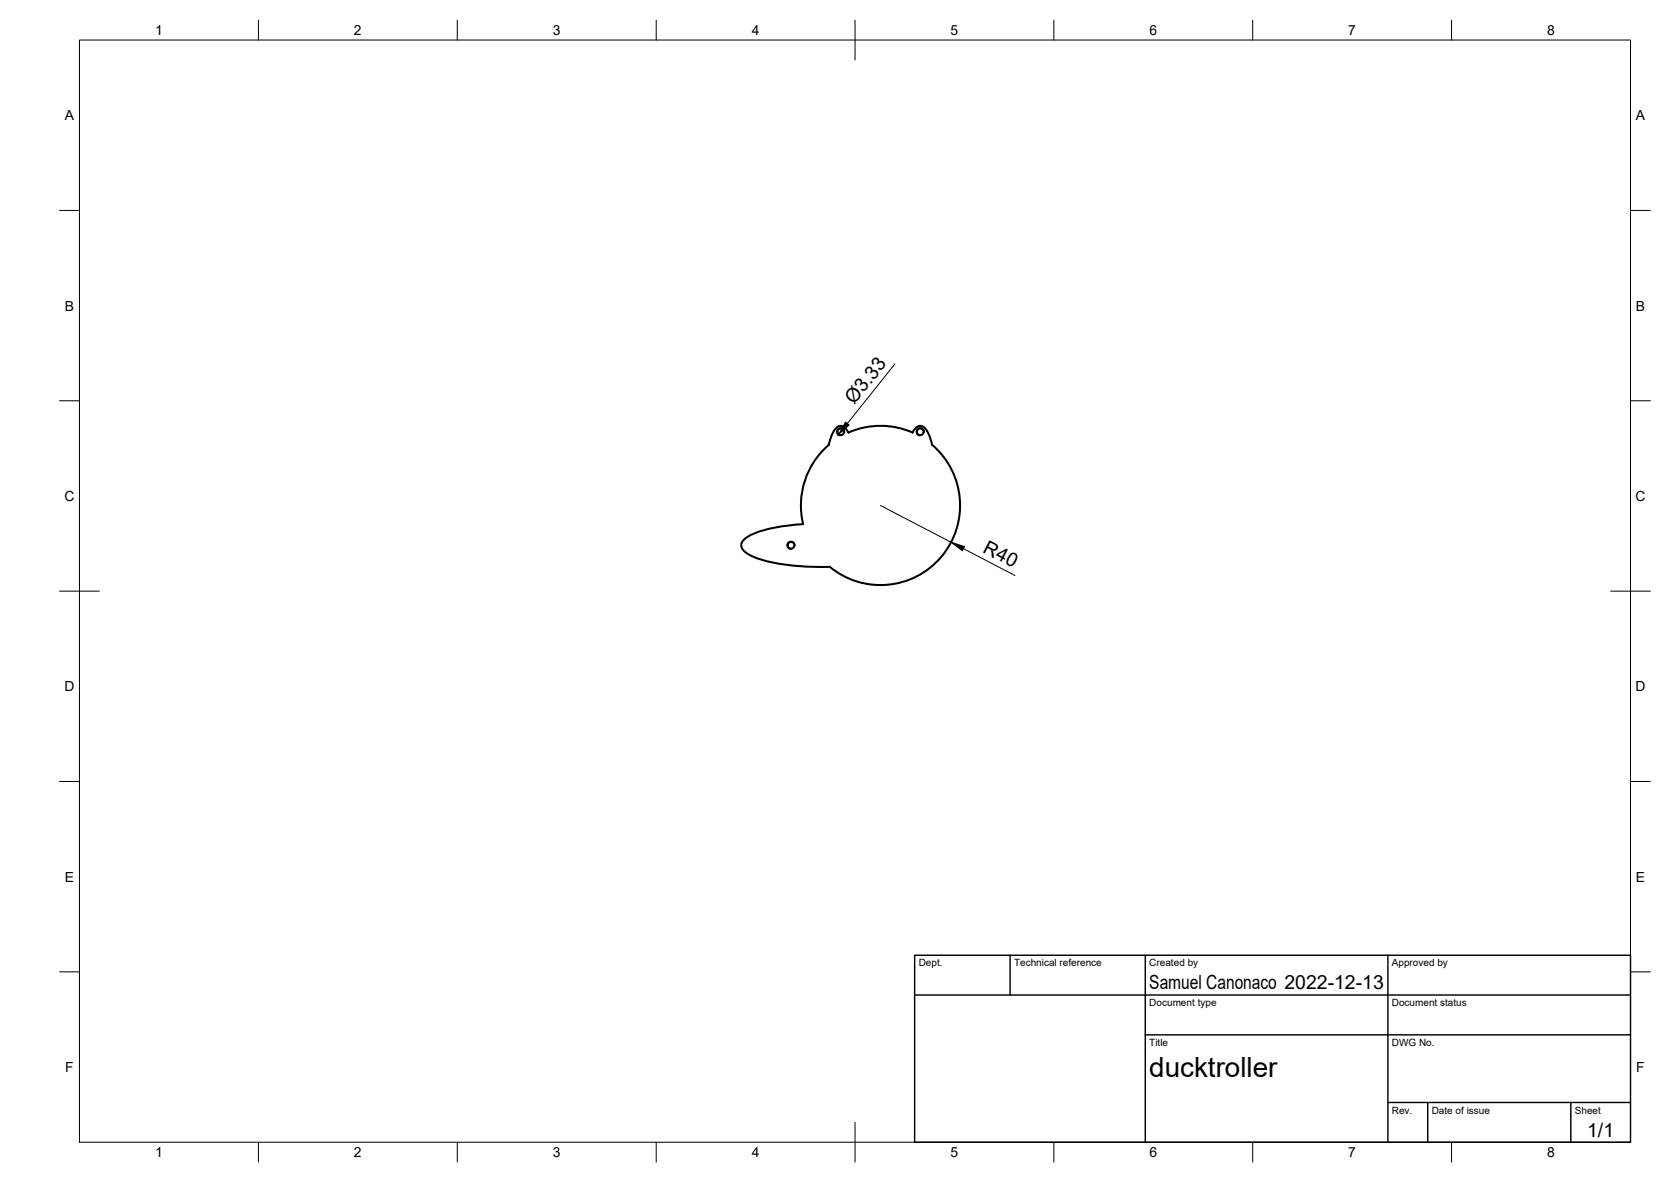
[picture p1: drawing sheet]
<svg xmlns="http://www.w3.org/2000/svg" width="420mm" height="297mm" viewBox="0 0 420 297" stroke-linecap="round" stroke-linejoin="round" font-family="sans-serif">
<!-- layer: Hidden -->
<path d="M210.5 108.5a.9 .9 0 0 0 1.3 .8M210.9 107.7a.92 .92 0 0 1 1.4 .8M230.5 108.5a.9 .9 0 0 0 1.3 .8M230.9 107.7a.92 .92 0 0 1 1.4 .8M198 137a.89 .89 0 0 0 1.3 .8M198.4 136.3a.91 .91 0 0 1 1.4 .7" fill="none" stroke="#000" stroke-width=".25"/>
<!-- layer: Visible -->
<g fill="none" stroke="#000" stroke-width=".51">
<path d="M213.3 108.7a2.4 2.4 0 0 0-2.2-1.6 4.2 4.2 0 0 0-2.2 2.9l-.5 1.8a20 20 0 0 0-6.5 19.9 36.8 36.8 0 0 0-13.2 2.8 3.2 3.2 0 0 0-2.3 2.8 6.1 6.1 0 0 0 4.4 3.2 55.3 55.3 0 0 0 17.9 1.9 20 20 0 0 0 28-2.5 20 20 0 0 0-2.3-28.1M213.3 108.7a20 20 0 0 1 16.2 0M229.4 108.7a2.4 2.4 0 0 1 2.3-1.6 4.2 4.2 0 0 1 2.2 2.9l.5 1.8"/>
<circle cx="211.4" cy="108.5" r=".84"/>
<circle cx="231.4" cy="108.5" r=".84"/>
<circle cx="198.9" cy="137" r=".84"/>
</g>
<!-- layer: Visible Narrow -->
<path d="M212.4 108.7a1.03 1.03 0 0 0-.8-1.2 1.03 1.03 0 0 0-1.2 .8 1.03 1.03 0 0 0 .8 1.2M232.4 108.7a1.03 1.03 0 0 0-.8-1.2 1.03 1.03 0 0 0-1.2 .8 1.03 1.03 0 0 0 .8 1.2M199.9 137.2a1.03 1.03 0 0 0-.8-1.2 1.03 1.03 0 0 0-1.2 .9 1.03 1.03 0 0 0 .8 1.1" fill="none" stroke="#000" stroke-width=".25"/>
<!-- layer: BORDER -->
<g fill="none" stroke="#000" stroke-width=".25">
<path d="M20 10.1h390v276.9h-390zM65 5.1v5M115 5.1v5M165 5.1v5M215 5.1v10M265 5.1v5M315 5.1v5M365 5.1v5M15 52.9h5M410 52.9h5M15 100.7h5M410 100.7h5"/>
<path d="M15 148.6h10M405 148.6h10M15 196.4h5M410 196.4h5M15 244.2h5M410 244.2h5M65 287v5M115 287v5M165 287v5M215 282.1v9.9M265 287v5M315 287v5"/>
<path d="M365 287v5"/>
</g>
<!-- layer: TITLEBLOCK -->
<path d="M230 240.1h180v46.9h-180zM230 250h180M254 240.1v9.9M288 240.1v46.9M349 240.1v46.9M288 260.1h122M349 277.1h61M359 277.1v9.9M395 277.1v9.9" fill="none" stroke="#000" stroke-width=".36"/>
<!-- layer: FD_Dimensions -->
<path d="M225 91.4l-12 15.1M221.4 127l17.7 9.3M242.2 137.9l13 6.7" fill="none" stroke="#000" stroke-width=".25"/>
<path d="M212.6 106.1l.9 .7-2.6 2.4zM239.1 136.3l3.4 1.1-.5 1z" fill="#000" stroke="#000" stroke-width=".25"/>
<text font-size="7" x="289" y="270.6">ducktroller</text>
<g font-size="4.9">
<text x="214.8" y="101.8" transform="rotate(-51 214.8 101.8)">Ø3.33</text>
<text x="246.9" y="138.7" transform="rotate(28 246.9 138.7)">R40</text>
<text x="289" y="248.5">Samuel Canonaco 2022-12-13</text>
<text x="399.1" y="285.7">1/1</text>
</g>
<g font-size="3.5">
<text x="39" y="8.8">1</text>
<text x="89" y="8.8">2</text>
<text x="139" y="8.8">3</text>
<text x="189" y="8.8">4</text>
<text x="239" y="8.8">5</text>
<text x="289" y="8.8">6</text>
<text x="339" y="8.8">7</text>
<text x="389" y="8.8">8</text>
<text x="16.3" y="30.2">A</text>
<text x="411.3" y="30.2">A</text>
<text x="16.3" y="78">B</text>
<text x="411.3" y="78">B</text>
<text x="16.2" y="125.9">C</text>
<text x="411.2" y="125.9">C</text>
<text x="16.2" y="173.7">D</text>
<text x="411.2" y="173.7">D</text>
<text x="16.3" y="221.6">E</text>
<text x="411.3" y="221.6">E</text>
<text x="16.4" y="269.4">F</text>
<text x="411.4" y="269.4">F</text>
<text x="39" y="290.8">1</text>
<text x="89" y="290.8">2</text>
<text x="139" y="290.8">3</text>
<text x="189" y="290.8">4</text>
<text x="239" y="290.8">5</text>
<text x="289" y="290.8">6</text>
<text x="339" y="290.8">7</text>
<text x="389" y="290.8">8</text>
</g>
<g font-size="2.5">
<text x="231" y="242.9">Dept.</text>
<text x="255" y="242.9">Technical reference</text>
<text x="289" y="242.9">Created by</text>
<text x="350" y="242.9">Approved by</text>
<text x="289" y="252.8">Document type</text>
<text x="350" y="252.8">Document status</text>
<text x="289" y="262.9">Title</text>
<text x="350" y="262.9">DWG No.</text>
<text x="350" y="279.9">Rev.</text>
<text x="360" y="279.9">Date of issue</text>
<text x="396" y="279.9">Sheet</text>
</g>
</svg>
